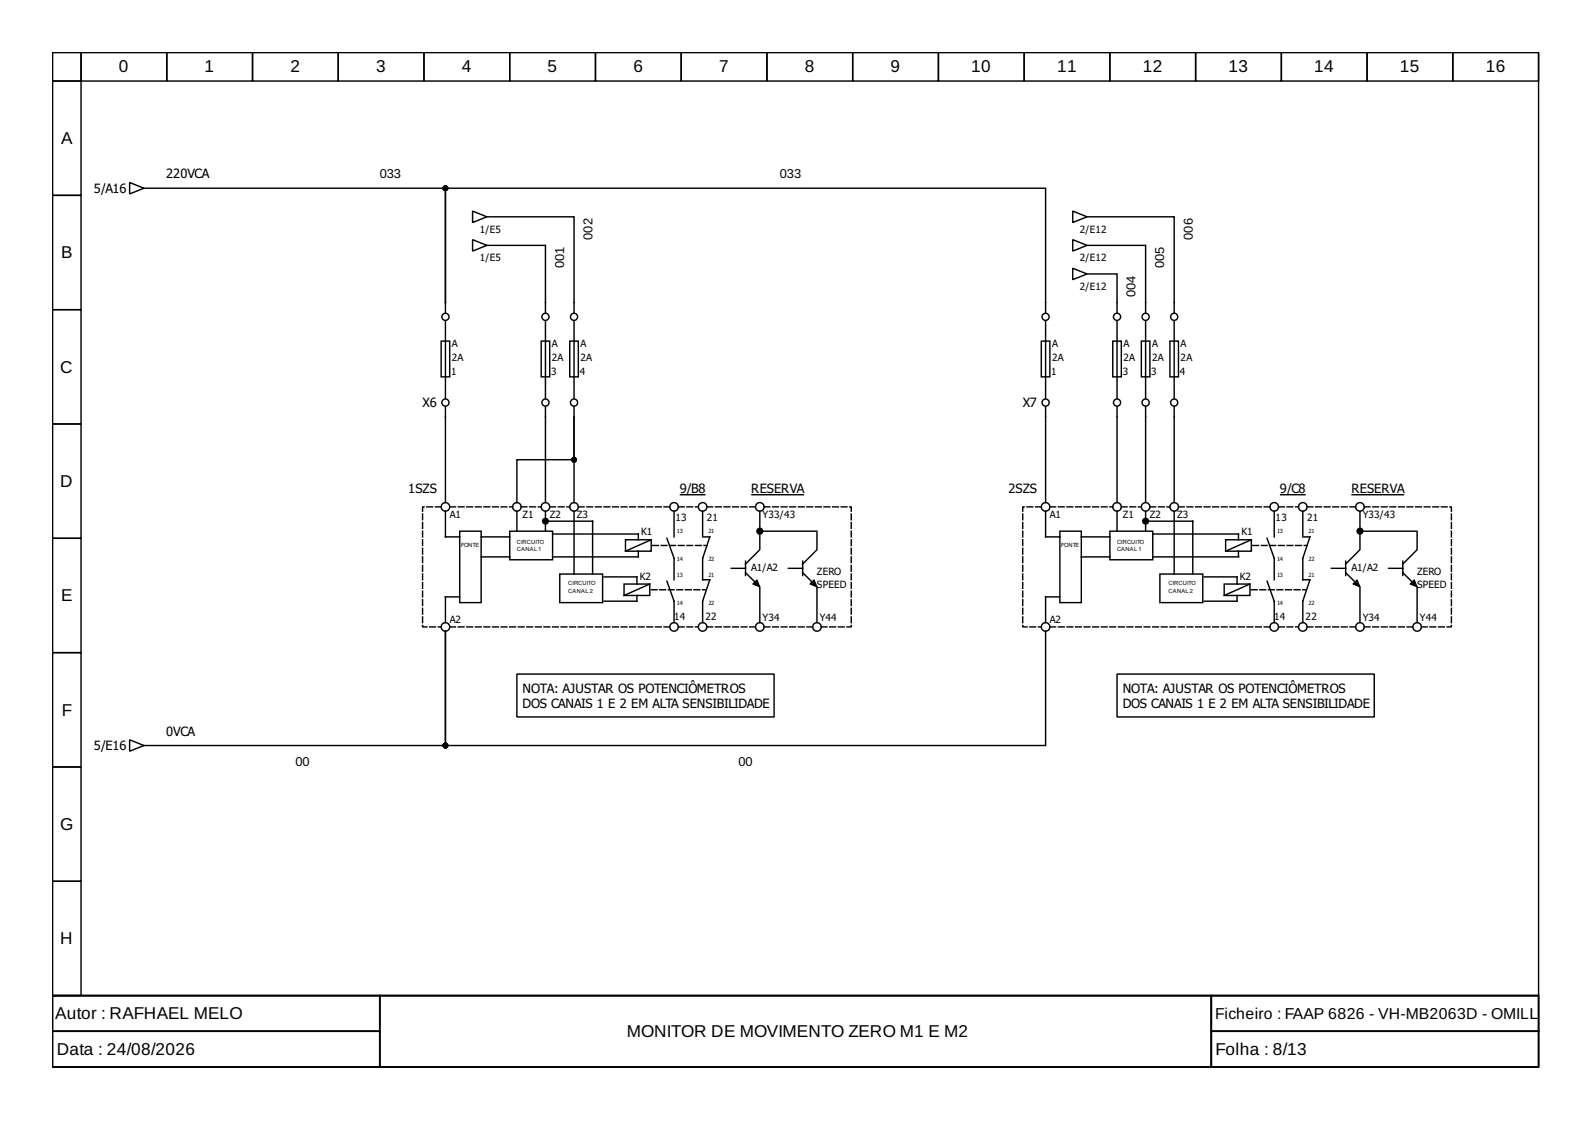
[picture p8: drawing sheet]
<svg xmlns="http://www.w3.org/2000/svg" width="297mm" height="210mm" viewBox="0 0 297 210" stroke-linecap="round" stroke-linejoin="round" font-family="sans-serif">
<g fill="none" stroke="#000" stroke-width=".27">
<path d="M9.8 9.8h277.3v176h-277.3zM9.8 9.8h5.3v5.3h-5.3zM9.8 15.1h5.3v21.4h-5.3zM15.1 9.8h16v5.3h-16zM31.1 9.8h16v5.3h-16zM47.1 9.8h16v5.3h-16zM63.1 9.8h16v5.3h-16zM79.1 9.8h16v5.3h-16zM95.1 9.8h16v5.3h-16zM111.1 9.8h16v5.3h-16zM127.1 9.8h16v5.3h-16zM143.1 9.8h16v5.3h-16z"/>
<path d="M159.1 9.8h16v5.3h-16zM175.1 9.8h16v5.3h-16zM191.1 9.8h16v5.3h-16zM207.1 9.8h16v5.3h-16zM223.1 9.8h16v5.3h-16zM239.1 9.8h16v5.3h-16zM255.1 9.8h16v5.3h-16zM271.1 9.8h16v5.3h-16zM9.8 36.5h5.3v21.3h-5.3zM24.2 34.1l2.7 1-2.7 1.1zM26.9 35.1h.8M27.9 35.1h55.2v21.3"/>
<path d="M88.2 39.4l2.6 1.1-2.6 1zM200.2 39.4l2.6 1.1-2.6 1zM9.8 57.8h5.3v21.3h-5.3zM83.1 56.4v1.9M83.1 59.9v14.4M83.1 56.4v-21.3h112v23.2M88.2 44.7l2.6 1.1-2.6 1zM90.8 45.8h.8M90.8 40.5h.8M91.9 45.8h9.9v12.5M91.9 40.5h15.2v17.8M101.8 59.9v14.4"/>
<path d="M107.1 59.9v14.4M195.1 59.9v14.4M200.2 44.7l2.6 1.1-2.6 1zM200.2 50l2.6 1.1-2.6 1.1zM202.8 45.8h.8M202.8 40.5h.8M202.8 51.1h.8M203.9 45.8h9.9v12.5M203.9 40.5h15.2v17.8M203.9 51.1h4.5v7.2M208.4 59.9v14.4M213.8 59.9v14.4"/>
<path d="M219.1 59.9v14.4M9.8 79.1h5.3v21.3h-5.3zM82.3 63.6h1.6v6.7h-1.6zM83.1 75.9v17.9M101 63.6h1.6v6.7h-1.6zM101.8 75.9v17.9M106.3 63.6h1.6v6.7h-1.6zM107.1 77.8v16M107.1 77.8v8h-10.7v8M107.1 75.9v1.9M194.3 63.6h1.6v6.7h-1.6zM195.1 75.9v17.9"/>
<path d="M207.6 63.6h1.6v6.7h-1.6zM208.4 75.9v17.9M213 63.6h1.6v6.7h-1.6zM213.8 75.9v17.9M218.3 63.6h1.6v6.7h-1.6zM219.1 75.9v17.9M83.1 95.4v4.8h2.7M85.8 99.1h4v13.3h-4zM95.1 99.1h8v5.3h-8zM96.4 95.4v3.7M101.8 95.4v3.7M102.3 97.2h8.3v9.9"/>
<path d="M103.1 99.6h16v1.1M107.1 95.4v11.7M125.8 95.4v4.8M126.8 92.3h4.8M131.1 95.4v4.5M140.2 92.3h9.8M141.8 95.4v7.2l-2.7 2.6M142.3 99.1h10.1M152.4 99.4v3.2l-2.6 2.6M195.1 95.4v4.8h2.7M197.8 99.1h4v13.3h-4zM207.1 99.1h8v5.3h-8z"/>
<path d="M208.4 95.4v3.7M213.8 95.4v3.7M214.3 97.2h8.2v9.9M215.1 99.6h16v1.1M219.1 95.4v11.7M237.7 95.4v4.8M238.8 92.3h4.8M243.1 95.4v4.5M252.1 92.3h9.9M253.7 95.4v7.2l-2.6 2.6M254.3 99.1h10.1M264.4 99.4v3.2l-2.7 2.6"/>
<path d="M9.8 100.4h5.3v21.4h-5.3zM85.8 111.4h-2.7v4.8M89.8 103.9h5.3M89.8 100.2h5.3M104.4 107.1h8v5.3h-8zM112.7 107.6h6.1v1.4M116.4 109h4.8v2.1h-4.8zM116.7 100.7h4.8v2.1h-4.8zM118.8 111.1v1.1h-6.1M119.1 102.8v1.1h-16M121.2 109l-4.8 2.1M121.5 100.7l-4.8 2.1"/>
<path d="M124.4 100.4l1.4 3.8v4M124.4 108.4l1.4 3.8v4M131.1 100.2h1.3l-1.3 4v4h1.3l-1.3 4v4M136.4 106h2.7M139.1 106.8l2.7 2.7v6.7M139.1 104.7v2.7M147.1 106h2.7M149.8 106.8l2.6 2.7v6.7M149.8 104.7v2.7M195.1 117.8v21.3h-112v-21.3v21.3h-55.2M197.8 111.4h-2.7v4.8M201.8 103.9h5.3"/>
<path d="M201.8 100.2h5.3M216.4 107.1h8v5.3h-8zM224.7 107.6h6.1v1.4M228.4 109h4.8v2.1h-4.8zM228.7 100.7h4.8v2.1h-4.8zM230.8 111.1v1.1h-6.1M231.1 102.8v1.1h-16M233.2 109l-4.8 2.1M233.5 100.7l-4.8 2.1M236.4 100.4l1.3 3.8v4M236.4 108.4l1.3 3.8v4M243.1 100.2h1.3l-1.3 4v4h1.3l-1.3 4v4"/>
<path d="M248.4 106h2.7M251.1 106.8l2.6 2.7v6.7M251.1 104.7v2.7M259.1 106h2.6M261.7 106.8l2.7 2.7v6.7M261.7 104.7v2.7M9.8 121.8h5.3v21.3h-5.3zM24.2 138l2.7 1.1-2.7 1.1zM26.9 139.1h.8M96.4 125.8h48v8h-48zM208.4 125.8h48v8h-48zM9.8 143.1h5.3v21.3h-5.3z"/>
<path d="M9.8 164.4h5.3v21.4h-5.3zM9.8 185.8h277.3v13.3h-277.3zM9.8 185.8h61v6.6h-61zM9.8 192.4h61v6.7h-61zM70.8 185.8h155.2v13.3h-155.2zM226 185.8h61.1v6.6h-61.1zM226 192.4h61.1v6.7h-61.1z"/>
<circle cx="83.1" cy="59.1" r=".67"/>
<circle cx="101.8" cy="59.1" r=".67"/>
<circle cx="107.1" cy="59.1" r=".67"/>
<circle cx="195.1" cy="59.1" r=".67"/>
<circle cx="208.4" cy="59.1" r=".67"/>
<circle cx="213.8" cy="59.1" r=".67"/>
<circle cx="219.1" cy="59.1" r=".67"/>
<circle cx="83.1" cy="75.1" r=".67"/>
<circle cx="101.8" cy="75.1" r=".67"/>
<circle cx="107.1" cy="75.1" r=".67"/>
<circle cx="195.1" cy="75.1" r=".67"/>
<circle cx="208.4" cy="75.1" r=".67"/>
<circle cx="213.8" cy="75.1" r=".67"/>
<circle cx="219.1" cy="75.1" r=".67"/>
<circle cx="83.1" cy="94.6" r=".8"/>
<circle cx="96.4" cy="94.6" r=".8"/>
<circle cx="101.8" cy="94.6" r=".8"/>
<circle cx="107.1" cy="94.6" r=".8"/>
<circle cx="125.8" cy="94.6" r=".8"/>
<circle cx="131.1" cy="94.6" r=".8"/>
<circle cx="141.8" cy="94.6" r=".8"/>
<circle cx="195.1" cy="94.6" r=".8"/>
<circle cx="208.4" cy="94.6" r=".8"/>
<circle cx="213.8" cy="94.6" r=".8"/>
<circle cx="219.1" cy="94.6" r=".8"/>
<circle cx="237.7" cy="94.6" r=".8"/>
<circle cx="243.1" cy="94.6" r=".8"/>
<circle cx="253.7" cy="94.6" r=".8"/>
<circle cx="83.1" cy="117" r=".8"/>
<circle cx="125.8" cy="117" r=".8"/>
<circle cx="131.1" cy="117" r=".8"/>
<circle cx="141.8" cy="117" r=".8"/>
<circle cx="152.4" cy="117" r=".8"/>
<circle cx="195.1" cy="117" r=".8"/>
<circle cx="237.7" cy="117" r=".8"/>
<circle cx="243.1" cy="117" r=".8"/>
<circle cx="253.7" cy="117" r=".8"/>
<circle cx="264.4" cy="117" r=".8"/>
</g>
<path d="M140.4 109l.8-.8 .6 1.3zM151.1 109l.8-.8 .5 1.3zM252.4 109l.8-.8 .5 1.3zM263.1 109l.8-.8 .5 1.3z" fill="#000" stroke="#000" stroke-width=".19"/>
<g fill="#000" stroke="#000" stroke-width=".27">
<circle cx="83.1" cy="35.1" r=".4"/>
<circle cx="101.8" cy="97.2" r=".53"/>
<circle cx="107.1" cy="85.8" r=".4"/>
<circle cx="141.8" cy="99.1" r=".53"/>
<circle cx="213.8" cy="97.2" r=".53"/>
<circle cx="253.7" cy="99.1" r=".53"/>
<circle cx="83.1" cy="139.1" r=".4"/>
</g>
<g fill="none" stroke="#000" stroke-width=".27" stroke-dasharray="1.1 .5">
<path d="M82.3 94.6h-3.5v22.4h3.5M83.9 94.6h11.7M97.2 94.6h3.8M102.6 94.6h3.7M107.9 94.6h17.1M126.6 94.6h3.7M131.9 94.6h9.1M142.6 94.6h16.2v22.4h-5.6M194.3 94.6h-3.5v22.4h3.5M195.9 94.6h11.7M209.2 94.6h3.8M214.6 94.6h3.7"/>
<path d="M219.9 94.6h17M238.5 94.6h3.8M243.9 94.6h9M254.5 94.6h16.3v22.4h-5.6M83.9 117h41.1M121.5 110h10.1M121.8 101.8h10.1M126.6 117h3.7M131.9 117h9.1M142.6 117h9M195.9 117h41M233.5 110h10.1"/>
<path d="M233.7 101.8h10.2M238.5 117h3.8M243.9 117h9M254.5 117h9.1"/>
</g>
<g font-size="3.2">
<text x="22.2" y="13.5">0</text>
<text x="38.2" y="13.5">1</text>
<text x="54.2" y="13.5">2</text>
<text x="70.2" y="13.5">3</text>
<text x="86.2" y="13.5">4</text>
<text x="102.2" y="13.5">5</text>
<text x="118.2" y="13.5">6</text>
<text x="134.2" y="13.5">7</text>
<text x="150.2" y="13.5">8</text>
<text x="166.2" y="13.5">9</text>
<text x="181.2" y="13.5">10</text>
<text x="197.2" y="13.5">11</text>
<text x="213.2" y="13.5">12</text>
<text x="229.2" y="13.5">13</text>
<text x="245.2" y="13.5">14</text>
<text x="261.2" y="13.5">15</text>
<text x="277.2" y="13.5">16</text>
<text x="11.4" y="26.9">A</text>
<text x="11.4" y="48.2">B</text>
<text x="11.3" y="69.5">C</text>
<text x="11.3" y="90.8">D</text>
<text x="11.4" y="112.2">E</text>
<text x="11.5" y="133.5">F</text>
<text x="11.3" y="154.8">G</text>
<text x="11.3" y="176.2">H</text>
<text x="10.3" y="190.2">Autor : RAFHAEL MELO</text>
<text x="10.6" y="196.8">Data : 24/08/2026</text>
<text x="117" y="193.5">MONITOR DE MOVIMENTO ZERO M1 E M2</text>
<text x="226.8" y="196.8">Folha : 8/13</text>
</g>
<text font-size="2.9" x="226.8" y="190.1">Ficheiro : FAAP 6826 - VH-MB2063D - OMILL</text>
<g font-size="2.4">
<text x="17.5" y="35.9">5/A16</text>
<text x="31" y="33.3">220VCA</text>
<text x="70.8" y="33.3">033</text>
<text x="145.5" y="33.3">033</text>
<text x="110.6" y="44.7" transform="rotate(-90 110.6 44.7)">002</text>
<text x="222.5" y="44.7" transform="rotate(-90 222.5 44.7)">006</text>
<text x="105.2" y="50" transform="rotate(-90 105.2 50)">001</text>
<text x="217.2" y="50" transform="rotate(-90 217.2 50)">005</text>
<text x="211.9" y="55.4" transform="rotate(-90 211.9 55.4)">004</text>
<text x="78.8" y="75.9">X6</text>
<text x="190.8" y="75.9">X7</text>
<text x="76.2" y="91.9">1SZS</text>
<text x="126.8" y="91.9">9/B8</text>
<text x="140.2" y="91.9">RESERVA</text>
<text x="188.2" y="91.9">2SZS</text>
<text x="238.8" y="91.9">9/C8</text>
<text x="252.1" y="91.9">RESERVA</text>
<text x="97.5" y="129.2">NOTA: AJUSTAR OS POTENCIÔMETROS</text>
<text x="209.5" y="129.2">NOTA: AJUSTAR OS POTENCIÔMETROS</text>
<text x="31" y="137.2">0VCA</text>
<text x="97.5" y="132.2">DOS CANAIS 1 E 2 EM ALTA SENSIBILIDADE</text>
<text x="209.5" y="132.2">DOS CANAIS 1 E 2 EM ALTA SENSIBILIDADE</text>
<text x="17.5" y="139.9">5/E16</text>
<text x="55.1" y="142.8">00</text>
<text x="137.8" y="142.8">00</text>
</g>
<g font-size="1.9">
<text x="89.5" y="43.4">1/E5</text>
<text x="201.5" y="43.4">2/E12</text>
<text x="89.5" y="48.7">1/E5</text>
<text x="201.5" y="48.7">2/E12</text>
<text x="201.5" y="54">2/E12</text>
<text x="84.3" y="64.7">A</text>
<text x="103" y="64.7">A</text>
<text x="108.3" y="64.7">A</text>
<text x="196.3" y="64.7">A</text>
<text x="209.6" y="64.7">A</text>
<text x="215" y="64.7">A</text>
<text x="220.3" y="64.7">A</text>
<text x="84.2" y="70">1</text>
<text x="84.3" y="67.4">2A</text>
<text x="102.8" y="70">3</text>
<text x="103" y="67.4">2A</text>
<text x="108.2" y="70">4</text>
<text x="108.3" y="67.4">2A</text>
<text x="196.2" y="70">1</text>
<text x="196.3" y="67.4">2A</text>
<text x="209.5" y="70">3</text>
<text x="209.6" y="67.4">2A</text>
<text x="214.8" y="70">3</text>
<text x="215" y="67.4">2A</text>
<text x="220.2" y="70">4</text>
<text x="220.3" y="67.4">2A</text>
<text x="83.9" y="96.7">A1</text>
<text x="97.5" y="96.7">Z1</text>
<text x="102.6" y="96.7">Z2</text>
<text x="107.6" y="96.7">Z3</text>
<text x="119.6" y="99.9">K1</text>
<text x="126" y="97.2">13</text>
<text x="131.9" y="97.2">21</text>
<text x="142.3" y="96.7">Y33/43</text>
<text x="195.9" y="96.7">A1</text>
<text x="209.5" y="96.7">Z1</text>
<text x="214.6" y="96.7">Z2</text>
<text x="219.6" y="96.7">Z3</text>
<text x="231.6" y="99.9">K1</text>
<text x="238" y="97.2">13</text>
<text x="243.9" y="97.2">21</text>
<text x="254.3" y="96.7">Y33/43</text>
<text x="140.2" y="106.6">A1/A2</text>
<text x="152.4" y="107.4">ZERO</text>
<text x="252.1" y="106.6">A1/A2</text>
<text x="264.4" y="107.4">ZERO</text>
<text x="119.4" y="108.2">K2</text>
<text x="152.4" y="109.8">SPEED</text>
<text x="231.3" y="108.2">K2</text>
<text x="264.4" y="109.8">SPEED</text>
<text x="83.9" y="116.2">A2</text>
<text x="125.8" y="115.6">14</text>
<text x="131.6" y="115.6">22</text>
<text x="142.3" y="115.9">Y34</text>
<text x="153" y="115.9">Y44</text>
<text x="195.9" y="116.2">A2</text>
<text x="237.7" y="115.6">14</text>
<text x="243.6" y="115.6">22</text>
<text x="254.3" y="115.9">Y34</text>
<text x="264.9" y="115.9">Y44</text>
</g>
<g font-size="1.1">
<text x="96.4" y="101.5">CIRCUITO</text>
<text x="126.3" y="99.4">13</text>
<text x="132.2" y="99.4">21</text>
<text x="208.4" y="101.5">CIRCUITO</text>
<text x="238.3" y="99.4">13</text>
<text x="244.1" y="99.4">21</text>
<text x="86" y="102">FONTE</text>
<text x="96.4" y="102.8">CANAL 1</text>
<text x="126.3" y="104.7">14</text>
<text x="126.3" y="107.6">13</text>
<text x="132.2" y="107.6">21</text>
<text x="132.2" y="104.7">22</text>
<text x="198" y="102">FONTE</text>
<text x="208.4" y="102.8">CANAL 1</text>
<text x="238.3" y="104.7">14</text>
<text x="238.3" y="107.6">13</text>
<text x="244.1" y="107.6">21</text>
<text x="244.1" y="104.7">22</text>
<text x="106" y="109.2">CIRCUITO</text>
<text x="106" y="110.6">CANAL 2</text>
<text x="126.3" y="113">14</text>
<text x="132.2" y="113">22</text>
<text x="218" y="109.2">CIRCUITO</text>
<text x="218" y="110.6">CANAL 2</text>
<text x="238.3" y="113">14</text>
<text x="244.1" y="113">22</text>
</g>
</svg>
